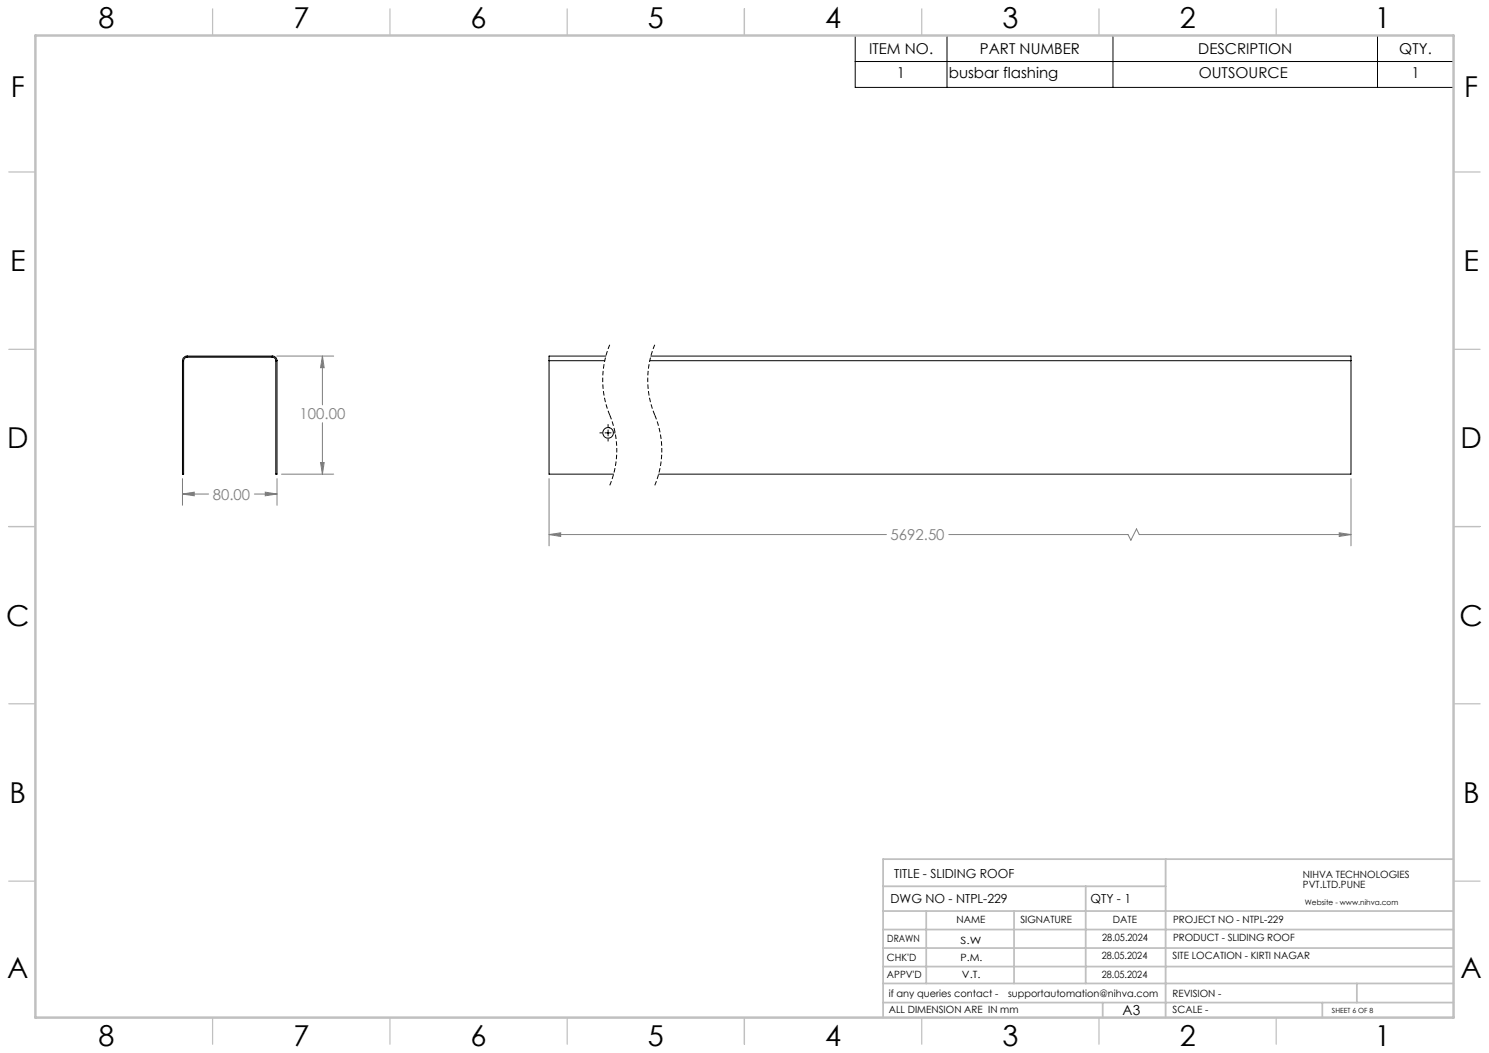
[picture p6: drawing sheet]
<svg xmlns="http://www.w3.org/2000/svg" width="420mm" height="297mm" viewBox="0 0 420 297" stroke-linecap="round" stroke-linejoin="round" font-family="sans-serif">
<path d="M172 97.2a25.8 25.8 0 0 0 0 19.9M184.7 97.2a25.8 25.8 0 0 0 0 19.9M172 117.1a25.8 25.8 0 0 1 0 19.8M184.7 117.1a25.8 25.8 0 0 1 0 19.8" fill="none" stroke="#000" stroke-width=".28" stroke-dasharray="1.3 .6" stroke-linecap="butt"/>
<g fill="none" stroke="#808080" stroke-width=".28">
<path d="M78.1 100.4h16M90.9 100.4l.5 3.3h-1zM90.9 100.4v13.8M90.9 119.2v14.5M51.5 139.3l3.3-.5v1zM51.5 135v7.5M51.5 139.3h7.3M71.8 139.3h6.3M74.8 138.8l3.3 .5-3.3 .5zM78.1 135v7.5M79.4 133.7h14.7M90.4 130.5h1l-.5 3.2z"/>
<path d="M154.9 135v18.9M381.1 135v18.9M154.9 150.8l3.3-.5v1zM154.9 150.8h95.1M267.6 150.8h50.6l.8 1.6 1.6-3.2 .7 1.6h59.8M377.8 150.3l3.3 .5-3.3 .5z"/>
</g>
<path d="M241.2 10h168.8v14.7h-168.8zM241.2 17.4h168.8M267.1 10v14.7M313.9 10v14.7M388.5 10v14.7M171.5 119.7v.7M169.2 122.1h.6M170.7 122.1h1.7M171.5 121.2v1.7M171.5 123.8v.6M173.2 122.1h.3" fill="none" stroke="#000" stroke-width=".28"/>
<g fill="none" stroke="#c0c0c0" stroke-width=".35">
<path d="M60 2.5v7.5M110 2.5v7.5M160 2.5v7.5M210 2.5v7.5M260 2.5v7.5M310 2.5v7.5M360 2.5v7.5M2.5 48.5h7.5M410 48.5h7.5M2.5 98.5h7.5M410 98.5h7.5M2.5 148.5h7.5"/>
<path d="M410 148.5h7.5M2.5 198.5h7.5M410 198.5h7.5M2.5 248.5h7.5M410 248.5h7.5M60 287v7.5M110 287v7.5M160 287v7.5M210 287v7.5M260 287v7.5M310 287v7.5M360 287v7.5"/>
</g>
<g fill="none" stroke="#c0c0c0" stroke-width=".5">
<path d="M249.1 257h160.9M249.1 250h79.7M261.3 257v20.4M286 257v20.4M306.2 250v27.4M328.8 242.3v44.7M410 242.3h-160.9v44.7M249.1 272.6h160.9M249.1 267.4h160.9M249.1 262.2h160.9M249.1 277.4h160.9M382.7 277.4v5.4"/>
<path d="M249.1 282.8h160.9M311 282.8v4.2M373 282.8v4.2"/>
</g>
<path d="M10 10h400v277h-400z" fill="none" stroke="#c0c0c0" stroke-width=".7"/>
<path d="M90.9 100.4l.5 3.3h-1zM90.4 130.5h1l-.5 3.2zM74.8 138.8l3.3 .5-3.3 .5zM51.5 139.3l3.3-.5v1zM377.8 150.3l3.3 .5-3.3 .5zM154.9 150.8l3.3-.5v1z" fill="#808080"/>
<g fill="none" stroke="#000" stroke-width=".28">
<path d="M51.5 101.7h.3M51.5 101.7v32h.3v-32M52.8 100.4a1.33 1.33 0 0 0-1.3 1.3M52.8 100.7a1.02 1.02 0 0 0-1 1M52.8 100.4v.3M52.8 100.7h24M52.8 100.4h24M76.8 100.7a.96 .96 0 0 1 1 1M76.8 100.4a1.33 1.33 0 0 1 1.3 1.3M76.8 100.4v.3M77.8 101.7h.3M77.8 101.7v32h.3v-32"/>
<path d="M154.9 101.7h15.7M154.9 101.7v32h18.2M170.9 100.4h-16v1.3M183.3 101.7h197.8M183.6 100.4h197.5v1.3M381.1 101.7v32h-195.3"/>
<circle cx="171.5" cy="122.1" r="1.5"/>
</g>
<g font-size="8.1">
<text x="27.8" y="8">8</text>
<text x="82.8" y="8">7</text>
<text x="132.8" y="8">6</text>
<text x="182.8" y="8">5</text>
<text x="232.8" y="8">4</text>
<text x="282.8" y="8">3</text>
<text x="332.8" y="8">2</text>
<text x="387.8" y="8">1</text>
<text x="3" y="27.2">F</text>
<text x="413" y="27.2">F</text>
<text x="2.8" y="76.5">E</text>
<text x="412.8" y="76.5">E</text>
<text x="2" y="126.5">D</text>
<text x="412" y="126.5">D</text>
<text x="1.7" y="176.5">C</text>
<text x="411.7" y="176.5">C</text>
<text x="2.7" y="226.5">B</text>
<text x="412.7" y="226.5">B</text>
<text x="2" y="275.7">A</text>
<text x="412" y="275.7">A</text>
<text x="27.8" y="295">8</text>
<text x="82.8" y="295">7</text>
<text x="132.8" y="295">6</text>
<text x="182.8" y="295">5</text>
<text x="232.8" y="295">4</text>
<text x="282.8" y="295">3</text>
<text x="332.8" y="295">2</text>
<text x="387.8" y="295">1</text>
</g>
<g font-size="4.2">
<text x="245.1" y="15.2">ITEM NO.</text>
<text x="276.4" y="15.2">PART NUMBER</text>
<text x="338" y="15.2">DESCRIPTION</text>
<text x="394.7" y="15.2">QTY.</text>
<text x="253" y="22.1">1</text>
<text x="267.6" y="22.1">busbar flashing</text>
<text x="338.1" y="22.1">OUTSOURCE</text>
<text x="398.1" y="22.1">1</text>
</g>
<g font-size="4.2" fill="#808080">
<text x="84.5" y="118.3">100.00</text>
<text x="60" y="140.9">80.00</text>
<text x="251.2" y="152.4">5692.50</text>
</g>
<text font-size="3.9" x="316.7" y="286.4">A3</text>
<g font-size="3.5">
<text x="252.2" y="247.7">TITLE - SLIDING ROOF</text>
<text x="251.2" y="254.8">DWG NO - NTPL-229</text>
<text x="307.6" y="254.8">QTY - 1</text>
</g>
<g font-size="2.8">
<text x="367.5" y="247.7">NIHVA TECHNOLOGIES</text>
<text x="367.5" y="250.5">PVT.LTD.PUNE</text>
<text x="269.8" y="260.4">NAME</text>
<text x="287.8" y="260.4">SIGNATURE</text>
<text x="313.9" y="260.5">DATE</text>
<text x="330.9" y="260.5">PROJECT NO - NTPL-229</text>
<text x="250.3" y="265.7">DRAWN</text>
<text x="270.9" y="266.1">S.W</text>
<text x="310.9" y="265.5">28.05.2024</text>
<text x="330.9" y="265.5">PRODUCT - SLIDING ROOF</text>
<text x="250.2" y="271.1">CHK'D</text>
<text x="250.2" y="275.8">APPV'D</text>
<text x="270.9" y="271.1">P.M.</text>
<text x="271.3" y="275.8">V.T.</text>
<text x="310.8" y="270.6">28.05.2024</text>
<text x="310.8" y="275.8">28.05.2024</text>
<text x="330.7" y="270.6">SITE LOCATION - KIRTI NAGAR</text>
<text x="250.7" y="281.1">if any queries contact -</text>
<text x="284.3" y="281.1">supportautomation@nihva.com</text>
<text x="330.7" y="281.1">REVISION -</text>
<text x="250.7" y="285.6">ALL DIMENSION ARE IN mm</text>
<text x="330.7" y="285.6">SCALE -</text>
</g>
<text font-size="2.1" x="368.1" y="255.1">Website - www.nihva.com</text>
<text font-size="2" x="375.7" y="285.6">SHEET 6 OF 8</text>
</svg>
